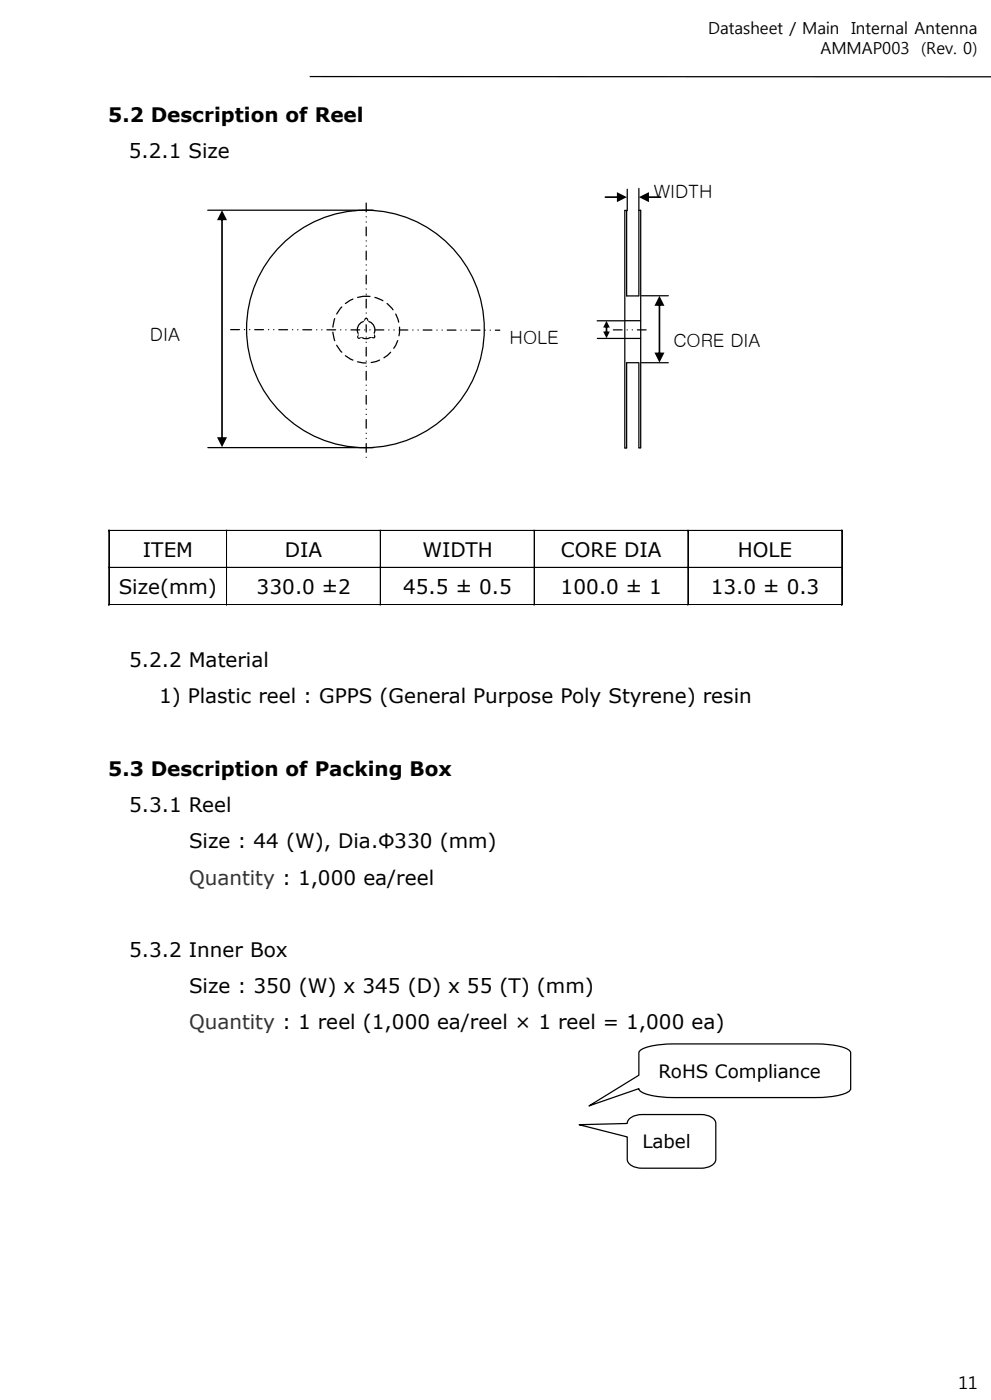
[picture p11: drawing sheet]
<svg xmlns="http://www.w3.org/2000/svg" width="210mm" height="297mm" viewBox="0 0 210 297" stroke-linecap="round" stroke-linejoin="round" font-family="sans-serif">
<g fill="none" stroke="#000" stroke-width=".26">
<path d="M65.6 16.2l144.3 .1M76.2 70.8l.3-.1 .2 .4-.5 .5-.2 .1-.2-.4zM77.4 67.5h.3l.1 .3v.7l-.2 .1-.3-.3zM78.5 70.7h.3l.5 .4v.4l-.3 .1-.5-.5z"/>
<circle cx="77.4" cy="69.7" r="25.2"/>
</g>
<g fill="#000">
<path d="M23 112.4h.2v.2h-.2z" fill-rule="evenodd"/>
<path d="M23 112.4h.2v.2h-.2z" fill-rule="evenodd"/>
<path d="M48 112.4h.1v.2h-.1z" fill-rule="evenodd"/>
<path d="M80.5 112.4h.2v.2h-.2z" fill-rule="evenodd"/>
<path d="M113.1 112.4h.2v.2h-.2z" fill-rule="evenodd"/>
<path d="M145.7 112.4h.1v.2h-.1z" fill-rule="evenodd"/>
<path d="M178.3 112.4h.1v.2h-.1z" fill-rule="evenodd"/>
<path d="M178.3 112.4h.1v.2h-.1z" fill-rule="evenodd"/>
<path d="M23 120.2h.2v.2h-.2z" fill-rule="evenodd"/>
<path d="M23 128.1h.2v.2h-.2z" fill-rule="evenodd"/>
<path d="M23 128.1h.2v.2h-.2z" fill-rule="evenodd"/>
<path d="M48 120.2h.1v.2h-.1z" fill-rule="evenodd"/>
<path d="M48 128.1h.1v.2h-.1z" fill-rule="evenodd"/>
<path d="M80.5 120.2h.2v.2h-.2z" fill-rule="evenodd"/>
<path d="M80.5 128.1h.2v.2h-.2z" fill-rule="evenodd"/>
<path d="M113.1 120.2h.2v.2h-.2z" fill-rule="evenodd"/>
<path d="M113.1 128.1h.2v.2h-.2z" fill-rule="evenodd"/>
<path d="M145.7 120.2h.1v.2h-.1z" fill-rule="evenodd"/>
<path d="M145.7 128.1h.1v.2h-.1z" fill-rule="evenodd"/>
<path d="M178.3 120.2h.1v.2h-.1z" fill-rule="evenodd"/>
<path d="M178.3 128.1h.1v.2h-.1z" fill-rule="evenodd"/>
<path d="M178.3 128.1h.1v.2h-.1z" fill-rule="evenodd"/>
</g>
<g fill="none" stroke="#000" stroke-width=".21">
<path d="M23.1 112.6v7.6M23.2 112.5h24.8M48 112.4v15.8M48 112.6v7.6M48.1 112.5h32.4M80.5 112.4v15.8M80.6 112.6v7.6M80.7 112.5h32.4M113.1 112.4v15.8M113.2 112.6v7.6M113.3 112.5h32.4M145.7 112.4v15.8"/>
<path d="M145.7 112.6v7.6M145.8 112.5h32.5M178.3 112.4v15.8M178.3 112.6v7.6M178.4 112.4h-155.4v15.8M23 120.2h155.4M23 128.1h155.4M23.1 120.4v7.7M23.2 120.3h24.8M23.2 128.2h24.8M48 120.4v7.7M48.1 120.3h32.4"/>
<path d="M48.1 128.2h32.4M80.6 120.4v7.7M80.7 120.3h32.4M80.7 128.2h32.4M113.2 120.4v7.7M113.3 120.3h32.4M113.3 128.2h32.4M145.7 120.4v7.7M145.8 120.3h32.5M145.8 128.2h32.5M178.3 120.4v7.7"/>
</g>
<circle cx="77.6" cy="69.9" r="7.1" fill="none" stroke="#000" stroke-width=".26" stroke-dasharray="1.9 1.1"/>
<circle cx="77.5" cy="69.9" r="1.87" fill="#fff"/>
<circle cx="77.5" cy="69.9" r="1.87" fill="none" stroke="#000" stroke-width=".26"/>
<path d="M77.6 43v53.9M48.9 69.9l57 .1" fill="none" stroke="#000" stroke-width=".26" stroke-dasharray="1.9 1.1 0 1.1 0 1.1"/>
<path d="M76.1 70.8h.5v.6h-.5z" fill-rule="evenodd" fill="#fff"/>
<path d="M76.1 70.8h.5v.6h-.5z" fill="none" stroke="#fff" stroke-width=".26"/>
<path d="M78.5 70.7h.6v.6h-.6z" fill-rule="evenodd" fill="#fff"/>
<path d="M78.5 70.7h.6v.6h-.6z" fill="none" stroke="#fff" stroke-width=".26"/>
<path d="M77.5 67.9l.4 .4-.4 .4-.4-.4z" fill-rule="evenodd" fill="#fff"/>
<path d="M77.5 67.9l.4 .4-.4 .4-.4-.4z" fill="none" stroke="#fff" stroke-width=".26"/>
<g fill="none" stroke="#000" stroke-width=".26">
<path d="M135.3 39.9v4.6M44 44.6h35.1M132.3 44.6v50.3M132.3 44.6h.4v18.1h2.6M132.8 40.1v4.5M135.7 44.6h-.4v18.1M135.7 44.6v50.3M126.5 68h5.6M126.5 71.7h5.7M132.3 68h3.3M132.4 71.7h3.3M135.2 76.9h-2.5v18l-.4 .1"/>
<path d="M135.3 76.9v18h.4M135.9 62.7h5.6M135.9 76.9h5.6M44 94.9h35.1"/>
</g>
<g fill="#000">
<path d="M46.9 46.2l.3 .1v46.7l-.2 .2-.2-.2zM47 44.6l1.1 2.1h-2.1zM46 92.7h2.1l-1.1 2.1z"/>
<path d="M128.1 41.7l2.9-.1 .2 .2-.2 .2h-2.8zM130.7 40.7l2.1 1.1-2.1 1z"/>
<path d="M137 41.7l2.9-.1 .2 .2-.2 .2h-2.8zM135.3 41.8l2.1-1.1v2.1z"/>
<path d="M128.3 68.9l.3 .2v1.5l-.1 .2-.2-.2zM128.5 68l.7 1.4h-1.5zM127.7 70.3h1.5l-.7 1.4z"/>
<path d="M139.5 64.3l.3 .2v10.6l-.1 .2-.2-.2zM139.7 62.7l1 2.1h-2.1zM138.6 74.7h2.1l-1 2.1z"/>
</g>
<path d="M129.9 69.9h7.9" fill="none" stroke="#000" stroke-width=".26" stroke-dasharray="1.9 1.1 0 1.1 0 1.1"/>
<path d="M135.4 222.8a8 8 0 0 1 4.8-1.4l2.6-.2h29.9l3.8 .3a6.8 6.8 0 0 1 3.6 1.3l.1 .3v7.6a2.06 2.06 0 0 1-1.8 1.2l-3.1 .6-2.6 .1h-29.9l-3.8-.2a6.8 6.8 0 0 1-3.6-1.3l-.1-.4-10.6 3.7 10.6-6.5v-4.8z" fill-rule="evenodd" fill="#fff"/>
<path d="M135.4 222.8a8 8 0 0 1 4.8-1.4l2.6-.2h29.9l3.8 .3a6.8 6.8 0 0 1 3.6 1.3l.1 .3v7.6a2.06 2.06 0 0 1-1.8 1.2l-3.1 .6-2.6 .1h-29.9l-3.8-.2a6.8 6.8 0 0 1-3.6-1.3l-.1-.4-10.6 3.7 10.6-6.5v-4.8z" fill="none" stroke="#000" stroke-width=".26"/>
<path d="M122.7 238.4l10.1-.3a2.42 2.42 0 0 1 2.5-1.8l13.2-.1a3.2 3.2 0 0 1 3 1.5l.1 8a2.41 2.41 0 0 1-2.4 1.8l-13.2 .1a3.2 3.2 0 0 1-3.1-1.5l-.1-5.1z" fill-rule="evenodd" fill="#fff"/>
<path d="M122.7 238.4l10.1-.3a2.42 2.42 0 0 1 2.5-1.8l13.2-.1a3.2 3.2 0 0 1 3 1.5l.1 8a2.41 2.41 0 0 1-2.4 1.8l-13.2 .1a3.2 3.2 0 0 1-3.1-1.5l-.1-5.1z" fill="none" stroke="#000" stroke-width=".26"/>
<g font-size="4.2">
<text x="22.9" y="25.8">5.2 Description of Reel</text>
<text x="27.3" y="33.5">5.2.1 Size</text>
<text x="30.3" y="118.1">ITEM</text>
<text x="60.3" y="118.1">DIA</text>
<text x="89.4" y="118.1">WIDTH</text>
<text x="118.8" y="118.1">CORE DIA</text>
<text x="156.2" y="118.1">HOLE</text>
<text x="25.1" y="125.9">Size(mm)</text>
<text x="54.3" y="125.9">330.0 ±2</text>
<text x="85.4" y="125.9">45.5 ± 0.5</text>
<text x="118.7" y="125.9">100.0 ± 1</text>
<text x="150.5" y="125.9">13.0 ± 0.3</text>
<text x="27.3" y="141.4">5.2.2 Material</text>
<text x="33.7" y="149.1">1) Plastic reel : GPPS (General Purpose Poly Styrene) resin</text>
<text x="22.9" y="164.5">5.3 Description of Packing Box</text>
<text x="27.3" y="172.1">5.3.1 Reel</text>
<text x="40" y="179.7">Size : 44 (W), Dia.Φ330 (mm)</text>
<text x="27.3" y="202.8">5.3.2 Inner Box</text>
<text x="40" y="210.5">Size : 350 (W) x 345 (D) x 55 (T) (mm)</text>
</g>
<g font-size="4.2" fill="#333">
<text x="40" y="187.5">Quantity : 1,000 ea/reel</text>
<text x="40" y="218.2">Quantity : 1 reel (1,000 ea/reel × 1 reel = 1,000 ea)</text>
</g>
<g font-size="3.9">
<text x="138.5" y="41.9">WIDTH</text>
<text x="31.8" y="72.3">DIA</text>
<text x="107.9" y="72.8">HOLE</text>
<text x="142.6" y="73.5">CORE DIA</text>
<text x="139.5" y="228.4">RoHS Compliance</text>
<text x="136.1" y="243.4">Label</text>
</g>
<text font-size="3.7" x="203" y="294.4">11</text>
<g font-size="3.5">
<text x="150" y="7.2">Datasheet / Main</text>
<text x="173.8" y="11.5">AMMAP003</text>
<text x="180.4" y="7.2">Internal Antenna</text>
<text x="195.1" y="11.5">(Rev. 0)</text>
</g>
</svg>
